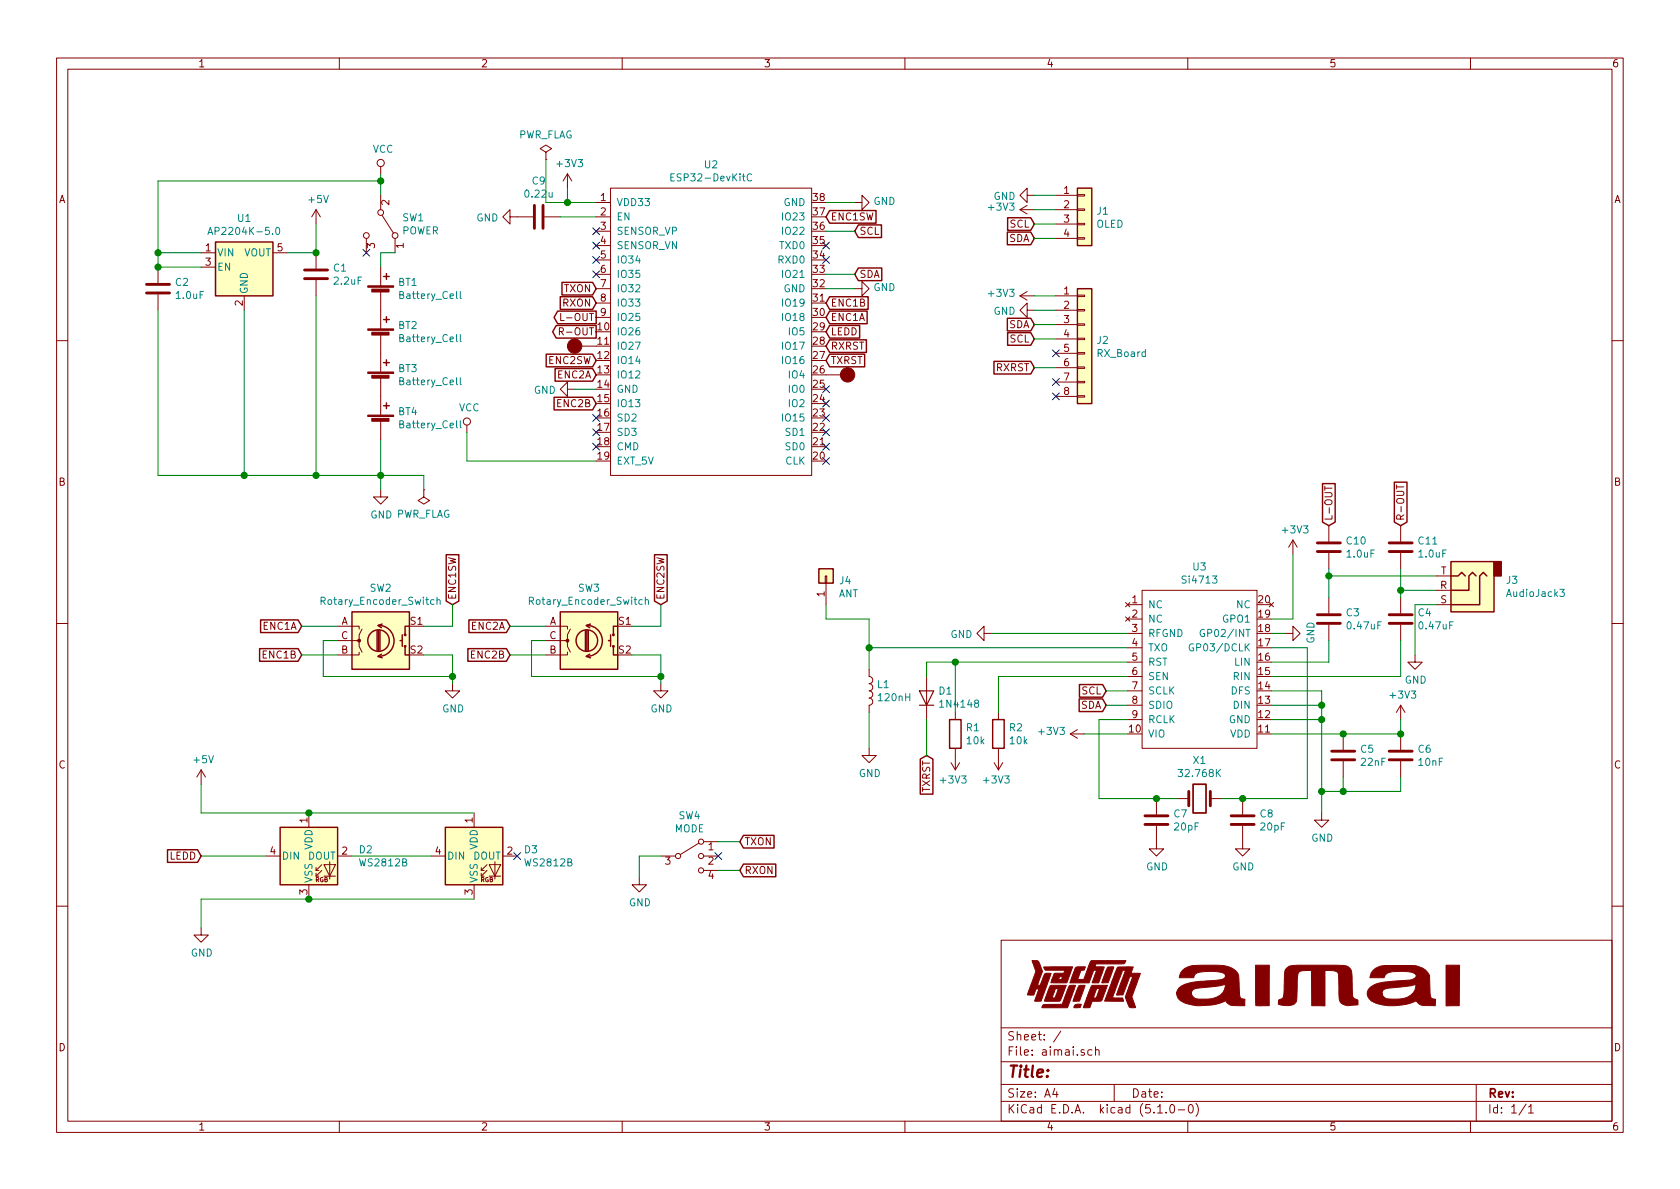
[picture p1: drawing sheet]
EESchema Schematic File Version 4
LIBS:aimai-cache
EELAYER 29 0
EELAYER END
$Descr A4 11693 8268
encoding utf-8
Sheet 1 1
Title ""
Date ""
Rev ""
Comp ""
Comment1 ""
Comment2 ""
Comment3 ""
Comment4 ""
$EndDescr
$Comp
L aimai.library:ESP32-DevKitC U2
U 1 1
P 4950 2300
F 0 "U2" H 4950 3465 50  0000 C CNN
F 1 "ESP32-DevKitC" H 4950 3374 50  0000 C CNN
F 2 "aimai:ESP32-DevKitC" H 4950 2300 50  0001 C CNN
F 3 "" H 4950 2300 50  0001 C CNN
	1    4950 2300
	1    0    0    -1  
$EndComp
$Comp
L power:VCC #PWR0101
U 1 1
P 2650 1200
F 0 "#PWR0101" H 2650 1050 50  0001 C CNN
F 1 "VCC" H 2667 1373 50  0000 C CNN
F 2 "" H 2650 1200 50  0001 C CNN
F 3 "" H 2650 1200 50  0001 C CNN
	1    2650 1200
	1    0    0    -1  
$EndComp
$Comp
L power:GND #PWR0102
U 1 1
P 2650 3400
F 0 "#PWR0102" H 2650 3150 50  0001 C CNN
F 1 "GND" H 2655 3227 50  0000 C CNN
F 2 "" H 2650 3400 50  0001 C CNN
F 3 "" H 2650 3400 50  0001 C CNN
	1    2650 3400
	1    0    0    -1  
$EndComp
Wire Wire Line
	2650 3050 2650 3300
$Comp
L power:VCC #PWR0103
U 1 1
P 3250 3000
F 0 "#PWR0103" H 3250 2850 50  0001 C CNN
F 1 "VCC" H 3267 3173 50  0000 C CNN
F 2 "" H 3250 3000 50  0001 C CNN
F 3 "" H 3250 3000 50  0001 C CNN
	1    3250 3000
	1    0    0    -1  
$EndComp
Wire Wire Line
	3250 3000 3250 3200
Wire Wire Line
	3250 3200 4150 3200
$Comp
L power:GND #PWR0104
U 1 1
P 4000 2700
F 0 "#PWR0104" H 4000 2450 50  0001 C CNN
F 1 "GND" V 4005 2572 50  0000 R CNN
F 2 "" H 4000 2700 50  0001 C CNN
F 3 "" H 4000 2700 50  0001 C CNN
	1    4000 2700
	0    1    1    0   
$EndComp
$Comp
L power:GND #PWR0105
U 1 1
P 5950 1400
F 0 "#PWR0105" H 5950 1150 50  0001 C CNN
F 1 "GND" V 5955 1272 50  0000 R CNN
F 2 "" H 5950 1400 50  0001 C CNN
F 3 "" H 5950 1400 50  0001 C CNN
	1    5950 1400
	0    -1   -1   0   
$EndComp
$Comp
L power:GND #PWR0106
U 1 1
P 5950 2000
F 0 "#PWR0106" H 5950 1750 50  0001 C CNN
F 1 "GND" V 5955 1872 50  0000 R CNN
F 2 "" H 5950 2000 50  0001 C CNN
F 3 "" H 5950 2000 50  0001 C CNN
	1    5950 2000
	0    -1   -1   0   
$EndComp
Wire Wire Line
	4150 2700 4000 2700
$Comp
L power:+3V3 #PWR0107
U 1 1
P 3950 1300
F 0 "#PWR0107" H 3950 1150 50  0001 C CNN
F 1 "+3V3" H 3965 1473 50  0000 C CNN
F 2 "" H 3950 1300 50  0001 C CNN
F 3 "" H 3950 1300 50  0001 C CNN
	1    3950 1300
	1    0    0    -1  
$EndComp
Wire Wire Line
	3950 1300 3950 1400
Wire Wire Line
	3950 1400 4150 1400
Text GLabel 5950 1900 2    50   Input ~ 0
SDA
Text GLabel 5950 1600 2    50   Input ~ 0
SCL
$Comp
L Connector_Generic:Conn_01x04 J1
U 1 1
P 7550 1450
F 0 "J1" H 7630 1442 50  0000 L CNN
F 1 "OLED" H 7630 1351 50  0000 L CNN
F 2 "awia:SSD1306-128x32-Module" H 7550 1450 50  0001 C CNN
F 3 "~" H 7550 1450 50  0001 C CNN
	1    7550 1450
	1    0    0    -1  
$EndComp
$Comp
L power:GND #PWR0108
U 1 1
P 7200 1350
F 0 "#PWR0108" H 7200 1100 50  0001 C CNN
F 1 "GND" V 7205 1222 50  0000 R CNN
F 2 "" H 7200 1350 50  0001 C CNN
F 3 "" H 7200 1350 50  0001 C CNN
	1    7200 1350
	0    1    1    0   
$EndComp
$Comp
L power:+3V3 #PWR0109
U 1 1
P 7200 1450
F 0 "#PWR0109" H 7200 1300 50  0001 C CNN
F 1 "+3V3" V 7215 1578 50  0000 L CNN
F 2 "" H 7200 1450 50  0001 C CNN
F 3 "" H 7200 1450 50  0001 C CNN
	1    7200 1450
	0    -1   -1   0   
$EndComp
Text GLabel 7200 1550 0    50   Input ~ 0
SCL
Text GLabel 7200 1650 0    50   Input ~ 0
SDA
Wire Wire Line
	7200 1350 7350 1350
Wire Wire Line
	7200 1450 7350 1450
Wire Wire Line
	7200 1550 7350 1550
Wire Wire Line
	7200 1650 7350 1650
$Comp
L Connector_Generic:Conn_01x08 J2
U 1 1
P 7550 2350
F 0 "J2" H 7630 2342 50  0000 L CNN
F 1 "RX_Board" H 7630 2251 50  0000 L CNN
F 2 "awia:Si4703-Module" H 7550 2350 50  0001 C CNN
F 3 "~" H 7550 2350 50  0001 C CNN
	1    7550 2350
	1    0    0    -1  
$EndComp
$Comp
L power:+3V3 #PWR0110
U 1 1
P 7200 2050
F 0 "#PWR0110" H 7200 1900 50  0001 C CNN
F 1 "+3V3" V 7215 2178 50  0000 L CNN
F 2 "" H 7200 2050 50  0001 C CNN
F 3 "" H 7200 2050 50  0001 C CNN
	1    7200 2050
	0    -1   -1   0   
$EndComp
$Comp
L power:GND #PWR0111
U 1 1
P 7200 2150
F 0 "#PWR0111" H 7200 1900 50  0001 C CNN
F 1 "GND" V 7205 2022 50  0000 R CNN
F 2 "" H 7200 2150 50  0001 C CNN
F 3 "" H 7200 2150 50  0001 C CNN
	1    7200 2150
	0    1    1    0   
$EndComp
Text GLabel 7200 2350 0    50   Input ~ 0
SCL
Text GLabel 7200 2250 0    50   Input ~ 0
SDA
Text GLabel 7200 2550 0    50   Input ~ 0
RXRST
NoConn ~ 7350 2450
NoConn ~ 7350 2650
NoConn ~ 7350 2750
Wire Wire Line
	7350 2550 7200 2550
Wire Wire Line
	7350 2350 7200 2350
Wire Wire Line
	7350 2250 7200 2250
Wire Wire Line
	7350 2150 7200 2150
Wire Wire Line
	7350 2050 7200 2050
$Comp
L Device:Rotary_Encoder_Switch SW2
U 1 1
P 2650 4450
F 0 "SW2" H 2650 4817 50  0000 C CNN
F 1 "Rotary_Encoder_Switch" H 2650 4726 50  0000 C CNN
F 2 "Rotary_Encoder:RotaryEncoder_Alps_EC12E-Switch_Vertical_H20mm" H 2500 4610 50  0001 C CNN
F 3 "~" H 2650 4710 50  0001 C CNN
	1    2650 4450
	1    0    0    -1  
$EndComp
$Comp
L Device:Rotary_Encoder_Switch SW3
U 1 1
P 4100 4450
F 0 "SW3" H 4100 4817 50  0000 C CNN
F 1 "Rotary_Encoder_Switch" H 4100 4726 50  0000 C CNN
F 2 "Rotary_Encoder:RotaryEncoder_Alps_EC12E-Switch_Vertical_H20mm" H 3950 4610 50  0001 C CNN
F 3 "~" H 4100 4710 50  0001 C CNN
	1    4100 4450
	1    0    0    -1  
$EndComp
$Comp
L aimai.library:Si4713 U3
U 1 1
P 8350 4650
F 0 "U3" H 8350 5365 50  0000 C CNN
F 1 "Si4713" H 8350 5274 50  0000 C CNN
F 2 "Housings_DFN_QFN:SiliconLabs_QFN-20-1EP_3x3mm_Pitch0.5mm" H 8350 4650 50  0001 C CNN
F 3 "" H 8350 4650 50  0001 C CNN
	1    8350 4650
	1    0    0    -1  
$EndComp
$Comp
L Device:L L1
U 1 1
P 6050 4800
F 0 "L1" H 6102 4846 50  0000 L CNN
F 1 "120nH" H 6102 4755 50  0000 L CNN
F 2 "Inductors_NEOSID:Neosid_Inductor_SM0603CG" H 6050 4800 50  0001 C CNN
F 3 "~" H 6050 4800 50  0001 C CNN
	1    6050 4800
	1    0    0    -1  
$EndComp
$Comp
L power:GND #PWR0112
U 1 1
P 6050 5200
F 0 "#PWR0112" H 6050 4950 50  0001 C CNN
F 1 "GND" H 6055 5027 50  0000 C CNN
F 2 "" H 6050 5200 50  0001 C CNN
F 3 "" H 6050 5200 50  0001 C CNN
	1    6050 5200
	1    0    0    -1  
$EndComp
Wire Wire Line
	6050 4300 6050 4500
Wire Wire Line
	6050 4950 6050 5200
Wire Wire Line
	7850 4500 6050 4500
Connection ~ 6050 4500
Wire Wire Line
	6050 4500 6050 4650
$Comp
L power:GND #PWR0113
U 1 1
P 6900 4400
F 0 "#PWR0113" H 6900 4150 50  0001 C CNN
F 1 "GND" V 6905 4272 50  0000 R CNN
F 2 "" H 6900 4400 50  0001 C CNN
F 3 "" H 6900 4400 50  0001 C CNN
	1    6900 4400
	0    1    1    0   
$EndComp
Wire Wire Line
	7850 4400 6900 4400
$Comp
L Device:D D1
U 1 1
P 6450 4850
F 0 "D1" V 6496 4771 50  0000 R CNN
F 1 "1N4148" V 6405 4771 50  0000 R CNN
F 2 "Diodes_SMD:D_SOD-123" H 6450 4850 50  0001 C CNN
F 3 "~" H 6450 4850 50  0001 C CNN
	1    6450 4850
	0    -1   -1   0   
$EndComp
$Comp
L Device:R R1
U 1 1
P 6650 5100
F 0 "R1" H 6720 5146 50  0000 L CNN
F 1 "10k" H 6720 5055 50  0000 L CNN
F 2 "Capacitors_SMD:C_0603" V 6580 5100 50  0001 C CNN
F 3 "~" H 6650 5100 50  0001 C CNN
	1    6650 5100
	1    0    0    -1  
$EndComp
Wire Wire Line
	6450 4600 6450 4700
Text GLabel 6450 5250 3    50   Input ~ 0
TXRST
Wire Wire Line
	6450 5000 6450 5250
$Comp
L power:+3V3 #PWR0114
U 1 1
P 6650 5250
F 0 "#PWR0114" H 6650 5100 50  0001 C CNN
F 1 "+3V3" H 6665 5423 50  0000 C CNN
F 2 "" H 6650 5250 50  0001 C CNN
F 3 "" H 6650 5250 50  0001 C CNN
	1    6650 5250
	-1   0    0    1   
$EndComp
Wire Wire Line
	7850 4600 6650 4600
Wire Wire Line
	6650 4950 6650 4600
Connection ~ 6650 4600
Wire Wire Line
	6650 4600 6450 4600
$Comp
L Device:R R2
U 1 1
P 6950 5100
F 0 "R2" H 7020 5146 50  0000 L CNN
F 1 "10k" H 7020 5055 50  0000 L CNN
F 2 "Capacitors_SMD:C_0603" V 6880 5100 50  0001 C CNN
F 3 "~" H 6950 5100 50  0001 C CNN
	1    6950 5100
	1    0    0    -1  
$EndComp
$Comp
L power:+3V3 #PWR0115
U 1 1
P 6950 5250
F 0 "#PWR0115" H 6950 5100 50  0001 C CNN
F 1 "+3V3" H 6965 5423 50  0000 C CNN
F 2 "" H 6950 5250 50  0001 C CNN
F 3 "" H 6950 5250 50  0001 C CNN
	1    6950 5250
	-1   0    0    1   
$EndComp
Wire Wire Line
	7850 4700 6950 4700
Wire Wire Line
	6950 4700 6950 4950
Text GLabel 7700 4800 0    50   Input ~ 0
SCL
Text GLabel 7700 4900 0    50   Input ~ 0
SDA
Wire Wire Line
	7700 4800 7850 4800
Wire Wire Line
	7700 4900 7850 4900
$Comp
L Device:Crystal X1
U 1 1
P 8350 5550
F 0 "X1" H 8350 5818 50  0000 C CNN
F 1 "32.768K" H 8350 5727 50  0000 C CNN
F 2 "Crystals:Crystal_SMD_3215-2pin_3.2x1.5mm" H 8350 5550 50  0001 C CNN
F 3 "~" H 8350 5550 50  0001 C CNN
	1    8350 5550
	1    0    0    -1  
$EndComp
Wire Wire Line
	7850 5000 7650 5000
Wire Wire Line
	7650 5000 7650 5550
Wire Wire Line
	7650 5550 8050 5550
Wire Wire Line
	8500 5550 8650 5550
Wire Wire Line
	9100 5550 9100 4500
Wire Wire Line
	9100 4500 8850 4500
$Comp
L Device:C C7
U 1 1
P 8050 5700
F 0 "C7" H 8165 5746 50  0000 L CNN
F 1 "20pF" H 8165 5655 50  0000 L CNN
F 2 "Capacitors_SMD:C_0603" H 8088 5550 50  0001 C CNN
F 3 "~" H 8050 5700 50  0001 C CNN
	1    8050 5700
	1    0    0    -1  
$EndComp
Connection ~ 8050 5550
Wire Wire Line
	8050 5550 8200 5550
$Comp
L Device:C C8
U 1 1
P 8650 5700
F 0 "C8" H 8765 5746 50  0000 L CNN
F 1 "20pF" H 8765 5655 50  0000 L CNN
F 2 "Capacitors_SMD:C_0603" H 8688 5550 50  0001 C CNN
F 3 "~" H 8650 5700 50  0001 C CNN
	1    8650 5700
	1    0    0    -1  
$EndComp
Connection ~ 8650 5550
Wire Wire Line
	8650 5550 9100 5550
$Comp
L power:GND #PWR0116
U 1 1
P 8050 5850
F 0 "#PWR0116" H 8050 5600 50  0001 C CNN
F 1 "GND" H 8055 5677 50  0000 C CNN
F 2 "" H 8050 5850 50  0001 C CNN
F 3 "" H 8050 5850 50  0001 C CNN
	1    8050 5850
	1    0    0    -1  
$EndComp
$Comp
L power:GND #PWR0117
U 1 1
P 8650 5850
F 0 "#PWR0117" H 8650 5600 50  0001 C CNN
F 1 "GND" H 8655 5677 50  0000 C CNN
F 2 "" H 8650 5850 50  0001 C CNN
F 3 "" H 8650 5850 50  0001 C CNN
	1    8650 5850
	1    0    0    -1  
$EndComp
$Comp
L power:+3V3 #PWR0118
U 1 1
P 7550 5100
F 0 "#PWR0118" H 7550 4950 50  0001 C CNN
F 1 "+3V3" V 7565 5228 50  0000 L CNN
F 2 "" H 7550 5100 50  0001 C CNN
F 3 "" H 7550 5100 50  0001 C CNN
	1    7550 5100
	0    -1   -1   0   
$EndComp
Wire Wire Line
	7850 5100 7550 5100
$Comp
L power:GND #PWR0119
U 1 1
P 9200 5650
F 0 "#PWR0119" H 9200 5400 50  0001 C CNN
F 1 "GND" H 9205 5477 50  0000 C CNN
F 2 "" H 9200 5650 50  0001 C CNN
F 3 "" H 9200 5650 50  0001 C CNN
	1    9200 5650
	1    0    0    -1  
$EndComp
$Comp
L power:+3V3 #PWR0120
U 1 1
P 9750 5000
F 0 "#PWR0120" H 9750 4850 50  0001 C CNN
F 1 "+3V3" H 9765 5173 50  0000 C CNN
F 2 "" H 9750 5000 50  0001 C CNN
F 3 "" H 9750 5000 50  0001 C CNN
	1    9750 5000
	1    0    0    -1  
$EndComp
Wire Wire Line
	8850 5000 9200 5000
Wire Wire Line
	8850 5100 9350 5100
$Comp
L Device:C C5
U 1 1
P 9350 5250
F 0 "C5" H 9465 5296 50  0000 L CNN
F 1 "22nF" H 9465 5205 50  0000 L CNN
F 2 "Capacitors_SMD:C_0603" H 9388 5100 50  0001 C CNN
F 3 "~" H 9350 5250 50  0001 C CNN
	1    9350 5250
	1    0    0    -1  
$EndComp
$Comp
L Device:C C6
U 1 1
P 9750 5250
F 0 "C6" H 9865 5296 50  0000 L CNN
F 1 "10nF" H 9865 5205 50  0000 L CNN
F 2 "Capacitors_SMD:C_0603" H 9788 5100 50  0001 C CNN
F 3 "~" H 9750 5250 50  0001 C CNN
	1    9750 5250
	1    0    0    -1  
$EndComp
Wire Wire Line
	9200 5000 9200 5500
Wire Wire Line
	9350 5400 9350 5500
Wire Wire Line
	9350 5500 9200 5500
Connection ~ 9200 5500
Wire Wire Line
	9200 5500 9200 5650
Wire Wire Line
	9750 5400 9750 5500
Wire Wire Line
	9750 5500 9350 5500
Connection ~ 9350 5500
Wire Wire Line
	8850 4800 9200 4800
Wire Wire Line
	9200 4800 9200 4900
Connection ~ 9200 5000
Wire Wire Line
	8850 4900 9200 4900
Connection ~ 9200 4900
Wire Wire Line
	9200 4900 9200 5000
$Comp
L Device:C C4
U 1 1
P 9750 4300
F 0 "C4" H 9865 4346 50  0000 L CNN
F 1 "0.47uF" H 9865 4255 50  0000 L CNN
F 2 "Capacitors_SMD:C_0402" H 9788 4150 50  0001 C CNN
F 3 "~" H 9750 4300 50  0001 C CNN
	1    9750 4300
	1    0    0    -1  
$EndComp
$Comp
L Device:C C3
U 1 1
P 9250 4300
F 0 "C3" H 9365 4346 50  0000 L CNN
F 1 "0.47uF" H 9365 4255 50  0000 L CNN
F 2 "Capacitors_SMD:C_0402" H 9288 4150 50  0001 C CNN
F 3 "~" H 9250 4300 50  0001 C CNN
	1    9250 4300
	1    0    0    -1  
$EndComp
Wire Wire Line
	10000 4100 9750 4100
Wire Wire Line
	9750 4100 9750 4150
Connection ~ 9350 5100
Wire Wire Line
	9350 5100 9750 5100
Wire Wire Line
	9750 5100 9750 5000
Connection ~ 9750 5100
Wire Wire Line
	9750 4450 9750 4700
Wire Wire Line
	9750 4700 8850 4700
Wire Wire Line
	8850 4600 9250 4600
Wire Wire Line
	9250 4600 9250 4450
Wire Wire Line
	10000 4000 9250 4000
Wire Wire Line
	9250 4000 9250 4150
$Comp
L LED:WS2812B D2
U 1 1
P 2150 5950
F 0 "D2" H 2494 5996 50  0000 L CNN
F 1 "WS2812B" H 2494 5905 50  0000 L CNN
F 2 "LED_SMD:LED_WS2812B_PLCC4_5.0x5.0mm_P3.2mm" H 2200 5650 50  0001 L TNN
F 3 "https://cdn-shop.adafruit.com/datasheets/WS2812B.pdf" H 2250 5575 50  0001 L TNN
	1    2150 5950
	1    0    0    -1  
$EndComp
$Comp
L LED:WS2812B D3
U 1 1
P 3300 5950
F 0 "D3" H 3644 5996 50  0000 L CNN
F 1 "WS2812B" H 3644 5905 50  0000 L CNN
F 2 "LED_SMD:LED_WS2812B_PLCC4_5.0x5.0mm_P3.2mm" H 3350 5650 50  0001 L TNN
F 3 "https://cdn-shop.adafruit.com/datasheets/WS2812B.pdf" H 3400 5575 50  0001 L TNN
	1    3300 5950
	1    0    0    -1  
$EndComp
Wire Wire Line
	2450 5950 3000 5950
NoConn ~ 3600 5950
$Comp
L power:+5V #PWR0122
U 1 1
P 1400 5450
F 0 "#PWR0122" H 1400 5300 50  0001 C CNN
F 1 "+5V" H 1415 5623 50  0000 C CNN
F 2 "" H 1400 5450 50  0001 C CNN
F 3 "" H 1400 5450 50  0001 C CNN
	1    1400 5450
	1    0    0    -1  
$EndComp
$Comp
L power:GND #PWR0123
U 1 1
P 1400 6450
F 0 "#PWR0123" H 1400 6200 50  0001 C CNN
F 1 "GND" H 1405 6277 50  0000 C CNN
F 2 "" H 1400 6450 50  0001 C CNN
F 3 "" H 1400 6450 50  0001 C CNN
	1    1400 6450
	1    0    0    -1  
$EndComp
Wire Wire Line
	1400 5450 1400 5650
Wire Wire Line
	1400 5650 2150 5650
Wire Wire Line
	2150 5650 3300 5650
Connection ~ 2150 5650
Wire Wire Line
	3300 6250 2150 6250
Wire Wire Line
	2150 6250 1400 6250
Wire Wire Line
	1400 6250 1400 6450
Connection ~ 2150 6250
Text GLabel 1400 5950 0    50   Input ~ 0
LEDD
Wire Wire Line
	1400 5950 1850 5950
$Comp
L power:GND #PWR0124
U 1 1
P 3150 4750
F 0 "#PWR0124" H 3150 4500 50  0001 C CNN
F 1 "GND" H 3155 4577 50  0000 C CNN
F 2 "" H 3150 4750 50  0001 C CNN
F 3 "" H 3150 4750 50  0001 C CNN
	1    3150 4750
	1    0    0    -1  
$EndComp
$Comp
L power:GND #PWR0125
U 1 1
P 4600 4750
F 0 "#PWR0125" H 4600 4500 50  0001 C CNN
F 1 "GND" H 4605 4577 50  0000 C CNN
F 2 "" H 4600 4750 50  0001 C CNN
F 3 "" H 4600 4750 50  0001 C CNN
	1    4600 4750
	1    0    0    -1  
$EndComp
Wire Wire Line
	4400 4550 4600 4550
Wire Wire Line
	4600 4550 4600 4700
Wire Wire Line
	2350 4450 2250 4450
Wire Wire Line
	2250 4450 2250 4700
Wire Wire Line
	3800 4450 3700 4450
Wire Wire Line
	3700 4450 3700 4700
Wire Wire Line
	3700 4700 4600 4700
Connection ~ 4600 4700
Wire Wire Line
	4600 4700 4600 4750
Text GLabel 2100 4350 0    50   Input ~ 0
ENC1A
Text GLabel 2100 4550 0    50   Input ~ 0
ENC1B
Text GLabel 3550 4350 0    50   Input ~ 0
ENC2A
Text GLabel 3550 4550 0    50   Input ~ 0
ENC2B
Wire Wire Line
	2100 4350 2350 4350
Wire Wire Line
	2100 4550 2350 4550
Wire Wire Line
	3550 4350 3800 4350
Wire Wire Line
	3550 4550 3800 4550
Text GLabel 3150 4200 1    50   Input ~ 0
ENC1SW
Text GLabel 4600 4200 1    50   Input ~ 0
ENC2SW
Wire Wire Line
	3150 4550 3150 4700
Wire Wire Line
	2950 4550 3150 4550
Wire Wire Line
	2250 4700 3150 4700
Connection ~ 3150 4700
Wire Wire Line
	3150 4700 3150 4750
Wire Wire Line
	2950 4350 3150 4350
Wire Wire Line
	3150 4350 3150 4200
Wire Wire Line
	4400 4350 4600 4350
Wire Wire Line
	4600 4350 4600 4200
Text GLabel 5750 2200 2    50   Input ~ 0
ENC1A
Text GLabel 5750 2100 2    50   Input ~ 0
ENC1B
Text GLabel 4150 2600 0    50   Input ~ 0
ENC2A
Text GLabel 4150 2800 0    50   Input ~ 0
ENC2B
Text GLabel 5750 1500 2    50   Input ~ 0
ENC1SW
Text GLabel 4150 2500 0    50   Input ~ 0
ENC2SW
Text GLabel 5750 2300 2    50   Input ~ 0
LEDD
Text GLabel 5750 2400 2    50   Input ~ 0
RXRST
Text GLabel 5750 2500 2    50   Input ~ 0
TXRST
$Comp
L Switch:SW_SP3T SW4
U 1 1
P 4800 5950
F 0 "SW4" H 4800 6233 50  0000 C CNN
F 1 "MODE" H 4800 6142 50  0000 C CNN
F 2 "Buttons_Switches_SMD:SW_SP3T_PCM13" H 4175 6125 50  0001 C CNN
F 3 "~" H 4175 6125 50  0001 C CNN
	1    4800 5950
	1    0    0    -1  
$EndComp
$Comp
L power:GND #PWR0126
U 1 1
P 4450 6100
F 0 "#PWR0126" H 4450 5850 50  0001 C CNN
F 1 "GND" H 4455 5927 50  0000 C CNN
F 2 "" H 4450 6100 50  0001 C CNN
F 3 "" H 4450 6100 50  0001 C CNN
	1    4450 6100
	1    0    0    -1  
$EndComp
Wire Wire Line
	4600 5950 4450 5950
Wire Wire Line
	4450 5950 4450 6100
Text GLabel 5150 5850 2    50   Input ~ 0
TXON
Text GLabel 5150 6050 2    50   Input ~ 0
RXON
Wire Wire Line
	5000 5850 5150 5850
Wire Wire Line
	5000 6050 5150 6050
Text GLabel 4150 2000 0    50   Input ~ 0
TXON
Text GLabel 4150 2100 0    50   Input ~ 0
RXON
$Comp
L Regulator_Linear:AP2204K-5.0 U1
U 1 1
P 1700 1850
F 0 "U1" H 1700 2192 50  0000 C CNN
F 1 "AP2204K-5.0" H 1700 2101 50  0000 C CNN
F 2 "TO_SOT_Packages_SMD:SOT-23-5" H 1700 2175 50  0001 C CNN
F 3 "https://www.diodes.com/assets/Datasheets/AP2204.pdf" H 1700 1950 50  0001 C CNN
	1    1700 1850
	1    0    0    -1  
$EndComp
Wire Wire Line
	1100 1250 1100 1750
Wire Wire Line
	1100 1750 1400 1750
Wire Wire Line
	1100 1750 1100 1850
Wire Wire Line
	1100 1850 1400 1850
Connection ~ 1100 1750
$Comp
L power:+5V #PWR0127
U 1 1
P 2200 1550
F 0 "#PWR0127" H 2200 1400 50  0001 C CNN
F 1 "+5V" H 2215 1723 50  0000 C CNN
F 2 "" H 2200 1550 50  0001 C CNN
F 3 "" H 2200 1550 50  0001 C CNN
	1    2200 1550
	1    0    0    -1  
$EndComp
Wire Wire Line
	2000 1750 2200 1750
Wire Wire Line
	2200 1750 2200 1550
$Comp
L Device:C C1
U 1 1
P 2200 1900
F 0 "C1" H 2315 1946 50  0000 L CNN
F 1 "2.2uF" H 2315 1855 50  0000 L CNN
F 2 "Capacitors_SMD:C_0402" H 2238 1750 50  0001 C CNN
F 3 "~" H 2200 1900 50  0001 C CNN
	1    2200 1900
	1    0    0    -1  
$EndComp
Connection ~ 2200 1750
$Comp
L Device:C C2
U 1 1
P 1100 2000
F 0 "C2" H 1215 2046 50  0000 L CNN
F 1 "1.0uF" H 1215 1955 50  0000 L CNN
F 2 "Capacitors_SMD:C_0402" H 1138 1850 50  0001 C CNN
F 3 "~" H 1100 2000 50  0001 C CNN
	1    1100 2000
	1    0    0    -1  
$EndComp
Connection ~ 1100 1850
Wire Wire Line
	2650 1200 2650 1250
Wire Wire Line
	2650 3300 2200 3300
Wire Wire Line
	1100 3300 1100 2150
Connection ~ 2650 3300
Wire Wire Line
	2650 3300 2650 3400
Wire Wire Line
	1700 2150 1700 3300
Connection ~ 1700 3300
Wire Wire Line
	1700 3300 1100 3300
Wire Wire Line
	2200 2050 2200 3300
Connection ~ 2200 3300
Wire Wire Line
	2200 3300 1700 3300
Wire Wire Line
	1100 1250 2650 1250
Connection ~ 2650 1250
Wire Wire Line
	2650 1250 2650 1350
Wire Wire Line
	5750 1400 5950 1400
Wire Wire Line
	5750 1600 5950 1600
Wire Wire Line
	5750 1900 5950 1900
Wire Wire Line
	5750 2000 5950 2000
$Comp
L Switch:SW_SPDT SW1
U 1 1
P 2650 1550
F 0 "SW1" V 2604 1698 50  0000 L CNN
F 1 "POWER" V 2695 1698 50  0000 L CNN
F 2 "Buttons_Switches_SMD:SW_SPDT_PCM12" H 2650 1550 50  0001 C CNN
F 3 "~" H 2650 1550 50  0001 C CNN
	1    2650 1550
	0    1    1    0   
$EndComp
Wire Wire Line
	2750 1750 2650 1750
Wire Wire Line
	2650 1750 2650 1850
NoConn ~ 2550 1750
NoConn ~ 5750 3200
NoConn ~ 5750 3100
NoConn ~ 5750 3000
NoConn ~ 4150 3100
NoConn ~ 4150 3000
NoConn ~ 4150 2900
NoConn ~ 5000 5950
$Comp
L Connector:AudioJack3 J3
U 1 1
P 10200 4100
F 0 "J3" H 9920 4033 50  0000 R CNN
F 1 "AudioJack3" H 9920 4124 50  0000 R CNN
F 2 "awia:ST-005-G" H 10200 4100 50  0001 C CNN
F 3 "~" H 10200 4100 50  0001 C CNN
	1    10200 4100
	-1   0    0    1   
$EndComp
$Comp
L power:GND #PWR01
U 1 1
P 9850 4550
F 0 "#PWR01" H 9850 4300 50  0001 C CNN
F 1 "GND" H 9855 4377 50  0000 C CNN
F 2 "" H 9850 4550 50  0001 C CNN
F 3 "" H 9850 4550 50  0001 C CNN
	1    9850 4550
	1    0    0    -1  
$EndComp
Wire Wire Line
	10000 4200 9850 4200
Wire Wire Line
	9850 4200 9850 4550
NoConn ~ 4150 1600
NoConn ~ 4150 1700
NoConn ~ 4150 1800
NoConn ~ 4150 1900
$Comp
L Device:C C9
U 1 1
P 3750 1500
F 0 "C9" V 3498 1500 50  0000 C CNN
F 1 "0.22u" V 3589 1500 50  0000 C CNN
F 2 "Capacitors_SMD:C_0603" H 3788 1350 50  0001 C CNN
F 3 "~" H 3750 1500 50  0001 C CNN
	1    3750 1500
	0    1    1    0   
$EndComp
$Comp
L power:GND #PWR0121
U 1 1
P 3600 1500
F 0 "#PWR0121" H 3600 1250 50  0001 C CNN
F 1 "GND" V 3605 1372 50  0000 R CNN
F 2 "" H 3600 1500 50  0001 C CNN
F 3 "" H 3600 1500 50  0001 C CNN
	1    3600 1500
	0    1    1    0   
$EndComp
Wire Wire Line
	3900 1500 4150 1500
$Comp
L aimai.library:touchpad TOUCH2
U 1 1
P 4000 2400
F 0 "TOUCH2" H 4000 2550 50  0001 C CNN
F 1 "touchpad" H 3750 2400 50  0001 C CNN
F 2 "aimai:touchpad" H 4000 2400 50  0001 C CNN
F 3 "" H 4000 2400 50  0001 C CNN
	1    4000 2400
	1    0    0    -1  
$EndComp
$Comp
L aimai.library:touchpad TOUCH1
U 1 1
P 5900 2600
F 0 "TOUCH1" H 5900 2750 50  0001 C CNN
F 1 "touchpad" H 5650 2600 50  0001 C CNN
F 2 "aimai:touchpad" H 5900 2600 50  0001 C CNN
F 3 "" H 5900 2600 50  0001 C CNN
	1    5900 2600
	-1   0    0    1   
$EndComp
NoConn ~ 5750 2700
NoConn ~ 5750 2800
NoConn ~ 5750 2900
NoConn ~ 5750 1800
NoConn ~ 5750 1700
$Comp
L power:PWR_FLAG #FLG0101
U 1 1
P 3800 1100
F 0 "#FLG0101" H 3800 1175 50  0001 C CNN
F 1 "PWR_FLAG" H 3800 1273 50  0000 C CNN
F 2 "" H 3800 1100 50  0001 C CNN
F 3 "~" H 3800 1100 50  0001 C CNN
	1    3800 1100
	1    0    0    -1  
$EndComp
Wire Wire Line
	3800 1100 3800 1400
Wire Wire Line
	3800 1400 3950 1400
Connection ~ 3950 1400
$Comp
L power:PWR_FLAG #FLG0102
U 1 1
P 2950 3400
F 0 "#FLG0102" H 2950 3475 50  0001 C CNN
F 1 "PWR_FLAG" H 2950 3573 50  0000 C CNN
F 2 "" H 2950 3400 50  0001 C CNN
F 3 "~" H 2950 3400 50  0001 C CNN
	1    2950 3400
	-1   0    0    1   
$EndComp
Wire Wire Line
	2950 3400 2950 3300
Wire Wire Line
	2950 3300 2650 3300
$Comp
L Device:Battery_Cell BT1
U 1 1
P 2650 2050
F 0 "BT1" H 2768 2146 50  0000 L CNN
F 1 "Battery_Cell" H 2768 2055 50  0000 L CNN
F 2 "awia:AAA-holder" V 2650 2110 50  0001 C CNN
F 3 "~" V 2650 2110 50  0001 C CNN
	1    2650 2050
	1    0    0    -1  
$EndComp
$Comp
L Device:Battery_Cell BT2
U 1 1
P 2650 2350
F 0 "BT2" H 2768 2446 50  0000 L CNN
F 1 "Battery_Cell" H 2768 2355 50  0000 L CNN
F 2 "awia:AAA-holder" V 2650 2410 50  0001 C CNN
F 3 "~" V 2650 2410 50  0001 C CNN
	1    2650 2350
	1    0    0    -1  
$EndComp
$Comp
L Device:Battery_Cell BT3
U 1 1
P 2650 2650
F 0 "BT3" H 2768 2746 50  0000 L CNN
F 1 "Battery_Cell" H 2768 2655 50  0000 L CNN
F 2 "awia:AAA-holder" V 2650 2710 50  0001 C CNN
F 3 "~" V 2650 2710 50  0001 C CNN
	1    2650 2650
	1    0    0    -1  
$EndComp
$Comp
L Device:Battery_Cell BT4
U 1 1
P 2650 2950
F 0 "BT4" H 2768 3046 50  0000 L CNN
F 1 "Battery_Cell" H 2768 2955 50  0000 L CNN
F 2 "awia:AAA-holder" V 2650 3010 50  0001 C CNN
F 3 "~" V 2650 3010 50  0001 C CNN
	1    2650 2950
	1    0    0    -1  
$EndComp
$Comp
L Connector_Generic:Conn_01x01 J4
U 1 1
P 5750 4000
F 0 "J4" V 5714 3912 50  0000 R CNN
F 1 "ANT" V 5623 3912 50  0000 R CNN
F 2 "Pin_Headers:Pin_Header_Straight_1x01_Pitch2.54mm" H 5750 4000 50  0001 C CNN
F 3 "~" H 5750 4000 50  0001 C CNN
	1    5750 4000
	0    -1   -1   0   
$EndComp
Wire Wire Line
	5750 4200 5750 4300
Wire Wire Line
	5750 4300 6050 4300
Text GLabel 4150 2200 0    50   Output ~ 0
L-OUT
Text GLabel 4150 2300 0    50   Output ~ 0
R-OUT
$Comp
L Device:C C10
U 1 1
P 9250 3800
F 0 "C10" H 9365 3846 50  0000 L CNN
F 1 "1.0uF" H 9365 3755 50  0000 L CNN
F 2 "Capacitors_SMD:C_0402" H 9288 3650 50  0001 C CNN
F 3 "~" H 9250 3800 50  0001 C CNN
	1    9250 3800
	1    0    0    -1  
$EndComp
$Comp
L Device:C C11
U 1 1
P 9750 3800
F 0 "C11" H 9865 3846 50  0000 L CNN
F 1 "1.0uF" H 9865 3755 50  0000 L CNN
F 2 "Capacitors_SMD:C_0402" H 9788 3650 50  0001 C CNN
F 3 "~" H 9750 3800 50  0001 C CNN
	1    9750 3800
	1    0    0    -1  
$EndComp
Wire Wire Line
	9750 4100 9750 3950
Connection ~ 9750 4100
Wire Wire Line
	9250 4000 9250 3950
Connection ~ 9250 4000
Text GLabel 9250 3650 1    50   Input ~ 0
L-OUT
Text GLabel 9750 3650 1    50   Input ~ 0
R-OUT
$Comp
L power:GND #PWR0128
U 1 1
P 8950 4400
F 0 "#PWR0128" H 8950 4150 50  0001 C CNN
F 1 "GND" H 8955 4227 50  0000 C CNN
F 2 "" H 8950 4400 50  0001 C CNN
F 3 "" H 8950 4400 50  0001 C CNN
	1    8950 4400
	0    -1   -1   0   
$EndComp
Wire Wire Line
	8850 4400 8950 4400
$Comp
L power:+3V3 #PWR0129
U 1 1
P 9000 3850
F 0 "#PWR0129" H 9000 3700 50  0001 C CNN
F 1 "+3V3" H 9015 4023 50  0000 C CNN
F 2 "" H 9000 3850 50  0001 C CNN
F 3 "" H 9000 3850 50  0001 C CNN
	1    9000 3850
	1    0    0    -1  
$EndComp
Wire Wire Line
	8850 4300 9000 4300
Wire Wire Line
	9000 3850 9000 4300
$Comp
L aimai_logo.library:LOGO #G2
U 1 1
P 9150 6850
F 0 "#G2" H 9150 6587 60  0001 C CNN
F 1 "LOGO" H 9150 7113 60  0001 C CNN
F 2 "aimai.pretty:awia_silk" H 9150 6850 50  0001 C CNN
F 3 "" H 9150 6850 50  0001 C CNN
	1    9150 6850
	1    0    0    -1  
$EndComp
$Comp
L hachiojipm_logo.library:LOGO #G1
U 1 1
P 7550 6850
F 0 "#G1" H 7550 6490 60  0001 C CNN
F 1 "LOGO" H 7550 7210 60  0001 C CNN
F 2 "aimai.pretty:awia_silk_back" H 7550 6850 50  0001 C CNN
F 3 "" H 7550 6850 50  0001 C CNN
	1    7550 6850
	1    0    0    -1  
$EndComp
$EndSCHEMATC
